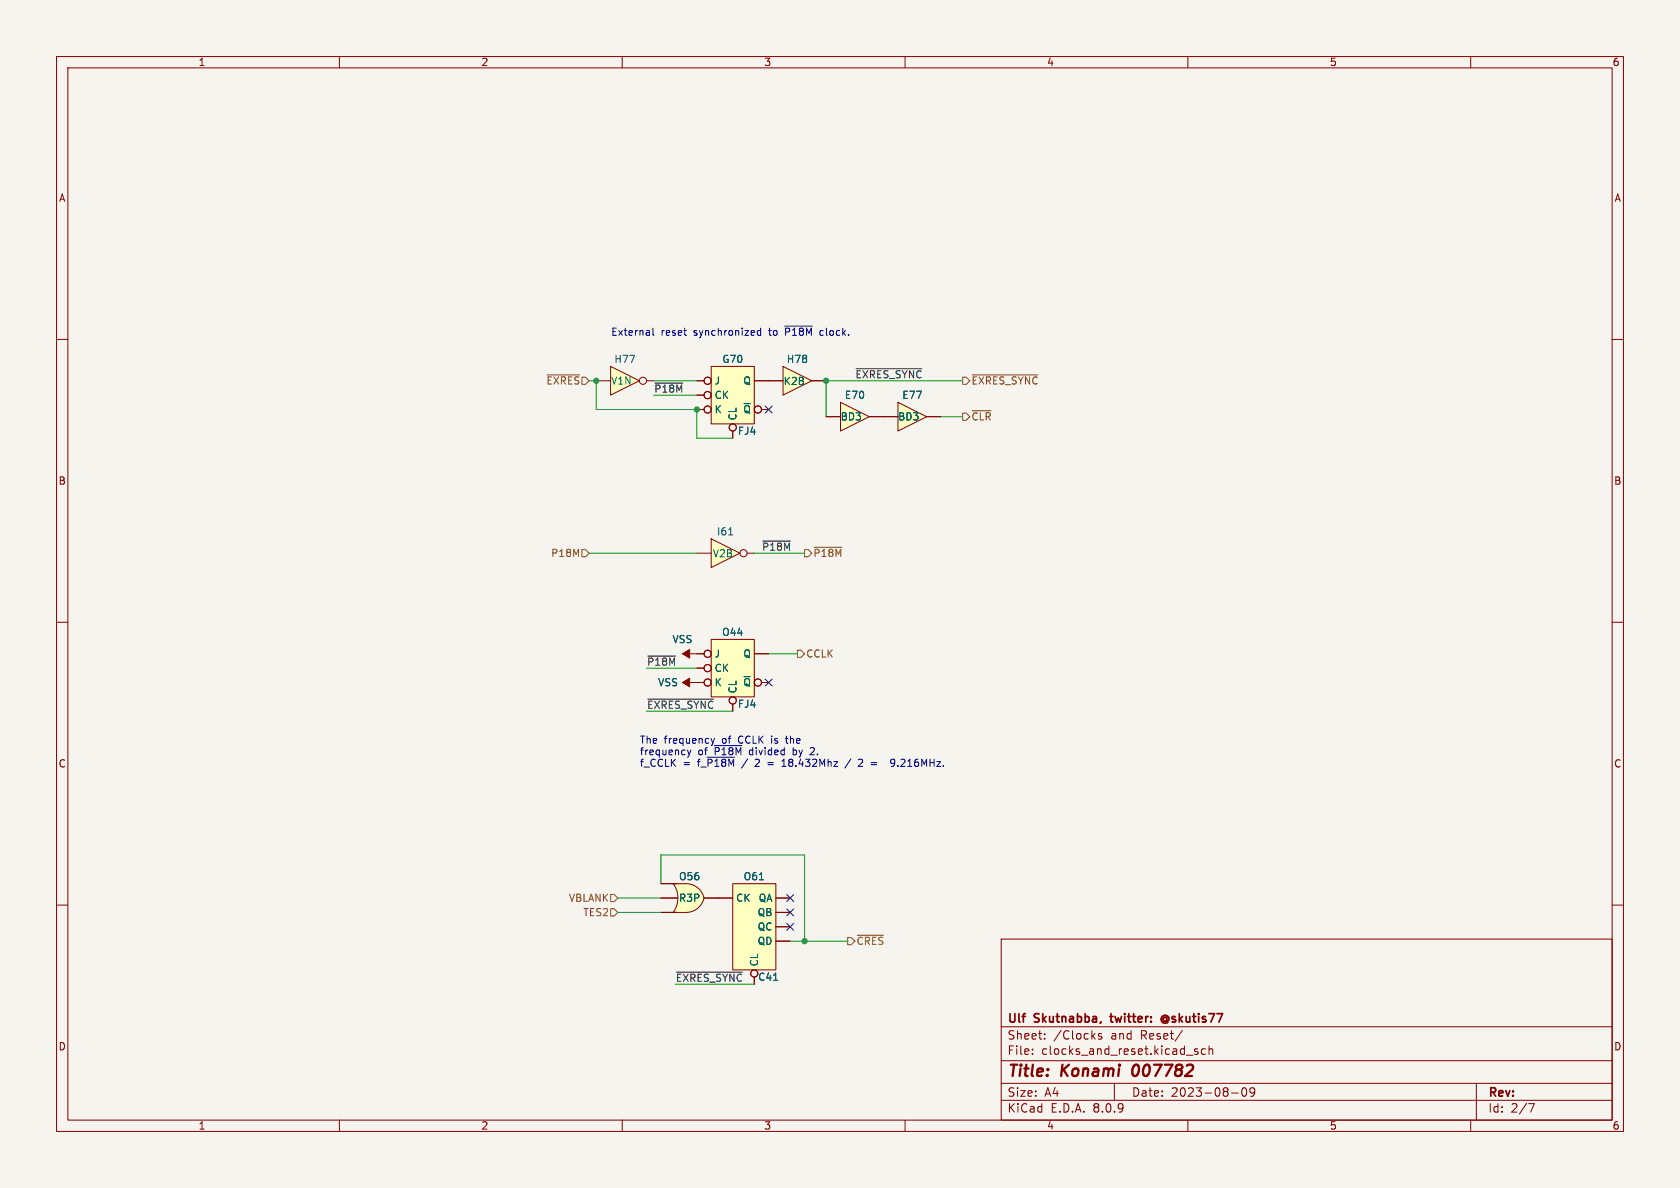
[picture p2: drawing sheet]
<svg xmlns="http://www.w3.org/2000/svg" width="297mm" height="210mm" viewBox="0 0 297 210" stroke-linecap="round" stroke-linejoin="round" font-family="sans-serif">
<path d="M0 0h297v210h-297z" fill="#f5f4ef" stroke="#f5f4ef" stroke-width=".18"/>
<g fill="none" stroke="#840000" stroke-width=".18">
<path d="M10 10h277v190h-277zM12 12h273v186h-273zM60 10v2M110 10v2M160 10v2M210 10v2M260 10v2M10 60h2M285 60h2M10 110h2M120.6 115.6h2.6M285 110h2"/>
<path d="M120.6 120.7h2.6M10 160h2M177 166h108v32h-108zM285 160h2M60 198v2M110 198v2M160 198v2M177 194.5h108M177 191.5h108M177 187.5h108M177 181.5h108M182.5 186.3v.1"/>
<path d="M182.5 185.5v.1M184.7 183.6v.1M184.7 182.8v.1M194.7 182.8l-.3-.1-.2 .2v.2l.5 .2v.3h-.5M197 191.5v3M209 182.1l-1.3 2M209.7 186.5h1.2M210 198v2M211.7 185.5l-.3-.1-.2 .2v.2l.5 .2v.3h-.5M213.1 185.5l-.4-.1-.3 .3v.4l.1 .2h.6M213.7 185.5l.3-.1 .3 .1 .1 .9M213.7 184.9v1.5"/>
<path d="M217.7 193.2h1.2M219.7 192.4l.2-.1a.81 .81 0 0 1 .6 .6 .81 .81 0 0 1-.3 .8l-.2 .1a.81 .81 0 0 1-.3-1.4zM221.8 192.9l-.3 .3h-.3l-.2-.3 .1-.5 .4-.1 .2 .1a.99 .99 0 0 1-.3 1.4h-.3M260 198v2M261 191.5v6.5M270.2 195.1h1l-.6 1.5"/>
</g>
<path d="M200.4 188.6a1.52 1.52 0 0 0 0 1.5" fill="none" stroke="#840000" stroke-width=".4"/>
<path d="M196.2 179.7h.6M206.2 179.9a.36 .36 0 0 0-.5 0 .36 .36 0 0 0 0 .5 .36 .36 0 0 0 .5 .1M206.3 179.5a.71 .71 0 0 0-1 .7 .71 .71 0 0 0 1 .6" fill="none" stroke="#840000" stroke-width=".3"/>
<g fill="#840000" stroke="#840000" stroke-width=".18">
<path d="M120.6 115.6l1.3-.8v1.5z"/>
<path d="M120.6 120.7l1.3-.8v1.5z"/>
</g>
<path d="M129.5 156.2h7.7v15.3h-7.7z" fill="#ffffc2"/>
<g fill="none" stroke="#840000" stroke-width=".18">
<path d="M127 158.8h2.5M129.5 156.2h7.7v15.3h-7.7zM137.2 158.8h2.5M137.2 161.3h2.5M137.2 163.8h2.5M137.2 166.4h2.5"/>
<circle cx="133.3" cy="172.1" r=".63"/>
</g>
<path d="M136.8 173.3h.7" fill="none" stroke="#006464" stroke-width=".18"/>
<path d="M121.3 158l3.2 .8a3.3 3.3 0 0 1-3.2 2.5z" fill="#ffffc2" stroke="#ffffc2" stroke-width=".18"/>
<path d="M119 156.2h2.3" fill="none" stroke="#ffffc2" stroke-width=".18"/>
<path d="M119 156.2h2.3v5.1h-2.3a4.3 4.3 0 0 0 0-5.1z" fill="#ffffc2"/>
<path d="M121.3 156.2a3.2 3.2 0 0 1 3.2 2.6l-3.2 .7z" fill="#ffffc2" stroke="#ffffc2" stroke-width=".18"/>
<path d="M116.8 156.2h4.5a3.2 3.2 0 0 1 3.2 2.6M116.8 158.8h2.8M119 156.2a4.3 4.3 0 0 1 0 5.1M124.5 158.8h2.5M124.5 158.8a3.3 3.3 0 0 1-3.2 2.5M116.8 161.3h2.8" fill="none" stroke="#840000" stroke-width=".18"/>
<path d="M119 161.3h2.3z" fill="#840000" stroke="#840000" stroke-width=".18"/>
<path d="M125.7 95.3l5.1 2.5-5.1 2.5z" fill="#ffffc2"/>
<g fill="none" stroke="#840000" stroke-width=".18">
<path d="M123.2 97.8h2.5M125.7 95.3l5.1 2.5-5.1 2.5zM132.1 97.8h1.2"/>
<circle cx="131.4" cy="97.8" r=".63"/>
</g>
<path d="M128.8 94.6h.7" fill="none" stroke="#006464" stroke-width=".18"/>
<path d="M125.7 113h7.6v10.2h-7.6z" fill="#ffffc2"/>
<g fill="none" stroke="#840000" stroke-width=".18">
<path d="M123.2 118.1h1.3M123.2 115.6h1.3M125.7 113h7.6v10.2h-7.6zM133.3 115.6h2.6M123.2 120.7h1.3M129.5 124.5v1.2M134.6 120.7h1.3"/>
<circle cx="125.1" cy="115.6" r=".63"/>
<circle cx="125.1" cy="118.1" r=".63"/>
<circle cx="125.1" cy="120.6" r=".63"/>
<circle cx="129.5" cy="123.8" r=".63"/>
</g>
<path d="M138.4 64.8l5.1 2.5-5.1 2.6z" fill="#ffffc2"/>
<path d="M135.9 67.3h2.5M138.4 64.8l5.1 2.5-5.1 2.6zM143.5 67.3h2.5" fill="none" stroke="#840000" stroke-width=".18"/>
<path d="M125.7 64.8h7.6v10.1h-7.6z" fill="#ffffc2"/>
<g fill="none" stroke="#840000" stroke-width=".18">
<path d="M123.2 69.9h1.3M123.2 67.3h1.3M123.2 72.4h1.3M125.7 64.8h7.6v10.1h-7.6zM129.5 76.2v1.3M133.3 67.3h2.6M134.6 72.4h1.3"/>
<circle cx="125.1" cy="69.8" r=".63"/>
<circle cx="125.1" cy="67.3" r=".63"/>
<circle cx="125.1" cy="72.4" r=".63"/>
<circle cx="129.5" cy="75.6" r=".63"/>
</g>
<path d="M148.6 71.1l5.1 2.6-5.1 2.5z" fill="#ffffc2"/>
<path d="M146 73.7h2.6M148.6 71.1l5.1 2.6-5.1 2.5zM153.7 73.7h2.5" fill="none" stroke="#840000" stroke-width=".18"/>
<path d="M158.7 71.1l5.1 2.6-5.1 2.5z" fill="#ffffc2"/>
<path d="M156.2 73.7h2.5M158.7 71.1l5.1 2.6-5.1 2.5zM163.8 73.7h2.6" fill="none" stroke="#840000" stroke-width=".18"/>
<path d="M107.9 64.8l5.1 2.5-5.1 2.6z" fill="#ffffc2"/>
<g fill="none" stroke="#840000" stroke-width=".18">
<path d="M105.4 67.3h2.5M107.9 64.8l5.1 2.5-5.1 2.6zM114.3 67.3h1.3M123.2 67.3h1.3M123.2 69.9h1.3M123.2 72.4h1.3M129.5 76.2v1.3M133.3 67.3h5.1M134.6 72.4h1.3M143.5 67.3h2.5M146 73.7h2.6M153.7 73.7h5"/>
<path d="M163.8 73.7h2.6M123.2 118.1h1.3M123.2 115.6h1.3M133.3 115.6h2.6M123.2 120.7h1.3M129.5 124.5v1.2M134.6 120.7h1.3M116.8 158.8h2.8M116.8 156.2h2.8M124.5 158.8h5M137.2 158.8h2.5M116.8 161.3h2.8"/>
<path d="M137.2 161.3h2.5M137.2 163.8h2.5M137.2 166.4h2.5"/>
<circle cx="113.7" cy="67.3" r=".63"/>
<circle cx="125.1" cy="69.8" r=".63"/>
<circle cx="125.1" cy="67.3" r=".63"/>
<circle cx="125.1" cy="72.4" r=".63"/>
<circle cx="129.5" cy="75.6" r=".63"/>
<circle cx="125.1" cy="115.6" r=".63"/>
<circle cx="125.1" cy="118.1" r=".63"/>
<circle cx="125.1" cy="120.6" r=".63"/>
<circle cx="129.5" cy="123.8" r=".63"/>
<circle cx="133.3" cy="172.1" r=".63"/>
</g>
<g fill="none" stroke="#725600" stroke-width=".18">
<path d="M96.7 66.3h5.8M170.2 66.7h.6l.6 .6-.6 .6h-.6zM170.2 73h.6l.6 .7-.6 .6h-.6zM171.9 66.3h11.6M171.9 72.6h3.3M102.9 97.2h.6l.6 .6-.6 .6h-.6zM142.2 97.2h.7l.6 .6-.6 .6h-.7zM143.9 96.7h4.9M141 114.9h.6l.6 .7-.6 .6h-.6zM107.9 158.1h.7l.6 .7-.6 .6h-.7zM107.9 160.7h.7l.6 .6-.6 .6h-.7zM149.9 165.7h.6l.6 .7-.6 .6h-.6z"/>
<path d="M151.5 165.3h4.7"/>
</g>
<path d="M115.8 67.7h4.9M151.4 65.2h11.6M134.8 95.7h4.9M114.5 116h4.9M114.5 123.6h11.6M119.6 171.9h11.6" fill="none" stroke="#0f0f0f" stroke-width=".18"/>
<g fill="none" stroke="#0000c2" stroke-width=".18">
<path d="M115.4 58v1.1l.2 .2M134.5 58v1.3M134.5 58.5l-.4-.1-.2 .3 .1 .5h.5M138.7 57.7h4.9M121.5 132.6l.3 .8M121.8 133.4l-.3 .5M122.1 132.6l-.3 .8M125 133.9h4.9M125.7 130.5l.3 .9M126 131.4l-.3 .4M126.3 131.8h4.8M126.3 130.5l-.3 .9"/>
<path d="M135.7 134.8h1M135.7 135.2h1M138.2 135.5h.8M138.3 134.5l-.1 .1M138.6 134.2v1.3M138.8 130.5h.5M139 130.1l.1 1.2M143.4 132.2l-.2 .1M143.9 132.7l-.7 .7h.8M150.4 134.1l-1 1.7M151.8 134.3l.5-.1 .2 .2M152.5 134.6l-.8 .9h.8"/>
<path d="M154 134.8h1M154 135.2h1M158.2 134.8l-.3 .2h-.2l-.2-.2 .1-.5 .3-.1 .2 .1a.84 .84 0 0 1-.3 1.2h-.2M158.7 135.4v.1"/>
</g>
<g fill="none" stroke="#009600" stroke-width=".18">
<path d="M104.1 67.3h1.3v5.1h17.8v5.1h6.3M115.6 67.3h7.6M115.6 69.9h7.6M166.4 73.7h3.8M170.2 67.3h-24.2v6.4M104.1 97.8h19.1M133.3 97.8h8.9M114.3 118.1h8.9M135.9 115.6h5.1M114.3 125.7h15.2M109.2 158.8h7.6M116.8 156.2v-5.1h25.4v15.3"/>
<path d="M109.2 161.3h7.6M119.4 174h13.9M139.7 166.4h10.2"/>
</g>
<path d="M135.3 71.8l1.2 1.2M136.5 71.8l-1.2 1.2M135.3 120l1.2 1.3M136.5 120l-1.2 1.3M139.1 158.1l1.2 1.3M140.3 158.1l-1.2 1.3M139.1 163.2l1.2 1.2M139.1 160.7l1.2 1.2M140.3 163.2l-1.2 1.2M140.3 160.7l-1.2 1.2" fill="none" stroke="#000084" stroke-width=".18"/>
<path d="M136.8 173.3h.7" fill="none" stroke="#006464" stroke-width=".18"/>
<g fill="#009600" stroke="#009600" stroke-width=".18">
<circle cx="123.2" cy="72.4" r=".46"/>
<circle cx="105.4" cy="67.3" r=".46"/>
<circle cx="146" cy="67.3" r=".46"/>
<circle cx="142.2" cy="166.4" r=".46"/>
</g>
<g font-size="2.8" fill="#840000">
<text x="178" y="190.9">Title:</text>
<text x="187.7" y="190.9">Konami</text>
<text x="201" y="190.9">007782</text>
</g>
<g font-size="2.1" fill="#840000">
<text x="178" y="184">Sheet:</text>
<text x="178" y="181.2">Ulf</text>
<text x="183" y="181.2">Skutnabba,</text>
<text x="186.2" y="184">/Clocks</text>
<text x="196.5" y="184">and</text>
<text x="197.1" y="181.2">twitter:</text>
<text x="201.8" y="184">Reset/</text>
<text x="206.6" y="181.2">@skutis77</text>
<text x="178" y="186.7">File:</text>
<text x="184.1" y="186.7">clocks_and_reset.kicad_sch</text>
<text x="178" y="196.9">KiCad</text>
<text x="178" y="194.1">Size:</text>
<text x="184.7" y="194.1">A4</text>
<text x="185.7" y="196.9">E.D.A.</text>
<text x="193.3" y="196.9">8.0.9</text>
<text x="200" y="194.1">Date:</text>
<text x="207" y="194.1">2023-08-09</text>
<text x="263" y="194.3">Rev:</text>
<text x="263" y="196.9">Id:</text>
<text x="267.1" y="196.9">2/7</text>
</g>
<g font-size="1.8" fill="#840000">
<text x="35" y="11.9">1</text>
<text x="85" y="11.9">2</text>
<text x="135" y="11.9">3</text>
<text x="185" y="11.9">4</text>
<text x="235" y="11.9">5</text>
<text x="285" y="11.9">6</text>
<text x="10.3" y="35.9">A</text>
<text x="285.3" y="35.9">A</text>
<text x="10.3" y="85.9">B</text>
<text x="285.3" y="85.9">B</text>
<text x="10.3" y="135.9">C</text>
<text x="285.3" y="135.9">C</text>
<text x="119.4" y="173.6">~{EXRES_SYNC} C41</text>
<text x="10.3" y="185.9">D</text>
<text x="285.3" y="185.9">D</text>
<text x="35" y="199.9">1</text>
<text x="85" y="199.9">2</text>
<text x="135" y="199.9">3</text>
<text x="185" y="199.9">4</text>
<text x="235" y="199.9">5</text>
<text x="285" y="199.9">6</text>
</g>
<g font-size="1.8" fill="#0000c2">
<text x="107.9" y="59.4">External</text>
<text x="116.9" y="59.4">reset</text>
<text x="122.7" y="59.4">synchronized</text>
<text x="136.3" y="59.4">to</text>
<text x="139.3" y="59.4">~{P18M}clock.</text>
<text x="113" y="131.6">The</text>
<text x="117.4" y="131.6">frequency</text>
<text x="127.8" y="131.6">of</text>
<text x="130.8" y="131.6">CCLK</text>
<text x="136.8" y="131.6">is</text>
<text x="139.6" y="131.6">the</text>
<text x="113" y="133.6">frequency</text>
<text x="113" y="135.6">f_CCLK</text>
<text x="120.7" y="135.6">=</text>
<text x="123.4" y="133.6">of</text>
<text x="123.5" y="135.6">f_~{P18M}/</text>
<text x="126.4" y="133.6">~{P18M}divided</text>
<text x="134" y="135.6">2</text>
<text x="139.1" y="135.6">18.432Mhz</text>
<text x="140.6" y="133.6">by</text>
<text x="143.9" y="133.6">2.</text>
<text x="153.1" y="135.6">2</text>
<text x="159.4" y="135.6">9.216MHz.</text>
</g>
<g font-size="1.8" fill="#006464">
<text x="108.5" y="64.4">H77</text>
<text x="127.6" y="64.4">G70</text>
<text x="139" y="64.4">H78</text>
<text x="107.9" y="68.2">V1N</text>
<text x="126.2" y="70.7">CK</text>
<text x="126.2" y="68.2">J</text>
<text x="131.3" y="68.2">Q</text>
<text x="138.4" y="68.3">K2B</text>
<text x="149.2" y="70.7">E70</text>
<text x="159.4" y="70.7">E77</text>
<text x="126.2" y="73.3">K</text>
<text x="130.3" y="77.1">FJ4</text>
<text x="130.4" y="74.4" transform="rotate(-90 130.4 74.4)">CL</text>
<text x="131.3" y="73.3">~{Q}</text>
<text x="148.5" y="74.5">BD3</text>
<text x="158.7" y="74.5">BD3</text>
<text x="126.7" y="94.8">I61</text>
<text x="125.9" y="98.7">V2B</text>
<text x="118.8" y="113.9">VSS</text>
<text x="127.6" y="112.6">O44</text>
<text x="126.2" y="119">CK</text>
<text x="126.2" y="116.4">J</text>
<text x="131.3" y="116.4">Q</text>
<text x="116.3" y="121.5">VSS</text>
<text x="126.2" y="121.5">K</text>
<text x="130.3" y="125.3">FJ4</text>
<text x="130.4" y="122.7" transform="rotate(-90 130.4 122.7)">CL</text>
<text x="131.3" y="121.5">~{Q}</text>
<text x="119.9" y="155.8">O56</text>
<text x="131.4" y="155.8">O61</text>
<text x="119.9" y="159.6">R3P</text>
<text x="130" y="159.6">CK</text>
<text x="134" y="159.6">QA</text>
<text x="133.8" y="162.2">QB</text>
<text x="133.8" y="164.7">QC</text>
<text x="133.8" y="167.2">QD</text>
<text x="133.9" y="173.6">C41</text>
<text x="134.2" y="170.9" transform="rotate(-90 134.2 170.9)">CL</text>
</g>
<g font-size="1.8" fill="#725600">
<text x="96.5" y="68.2">~{EXRES}</text>
<text x="171.6" y="68.2">~{EXRES_SYNC}</text>
<text x="171.6" y="74.5">~{CLR}</text>
<text x="97.3" y="98.7">P18M</text>
<text x="143.7" y="98.7">~{P18M}</text>
<text x="142.4" y="116.4">CCLK</text>
<text x="100.5" y="159.6">VBLANK</text>
<text x="103" y="162.2">TES2</text>
<text x="151.3" y="167.2">~{CRES}</text>
</g>
<g font-size="1.8" fill="#0f0f0f">
<text x="115.6" y="69.5">~{P18M}</text>
<text x="151.1" y="67">~{EXRES_SYNC}</text>
<text x="134.6" y="97.4">~{P18M}</text>
<text x="114.3" y="117.8">~{P18M}</text>
<text x="114.3" y="125.4">~{EXRES_SYNC}</text>
</g>
</svg>
